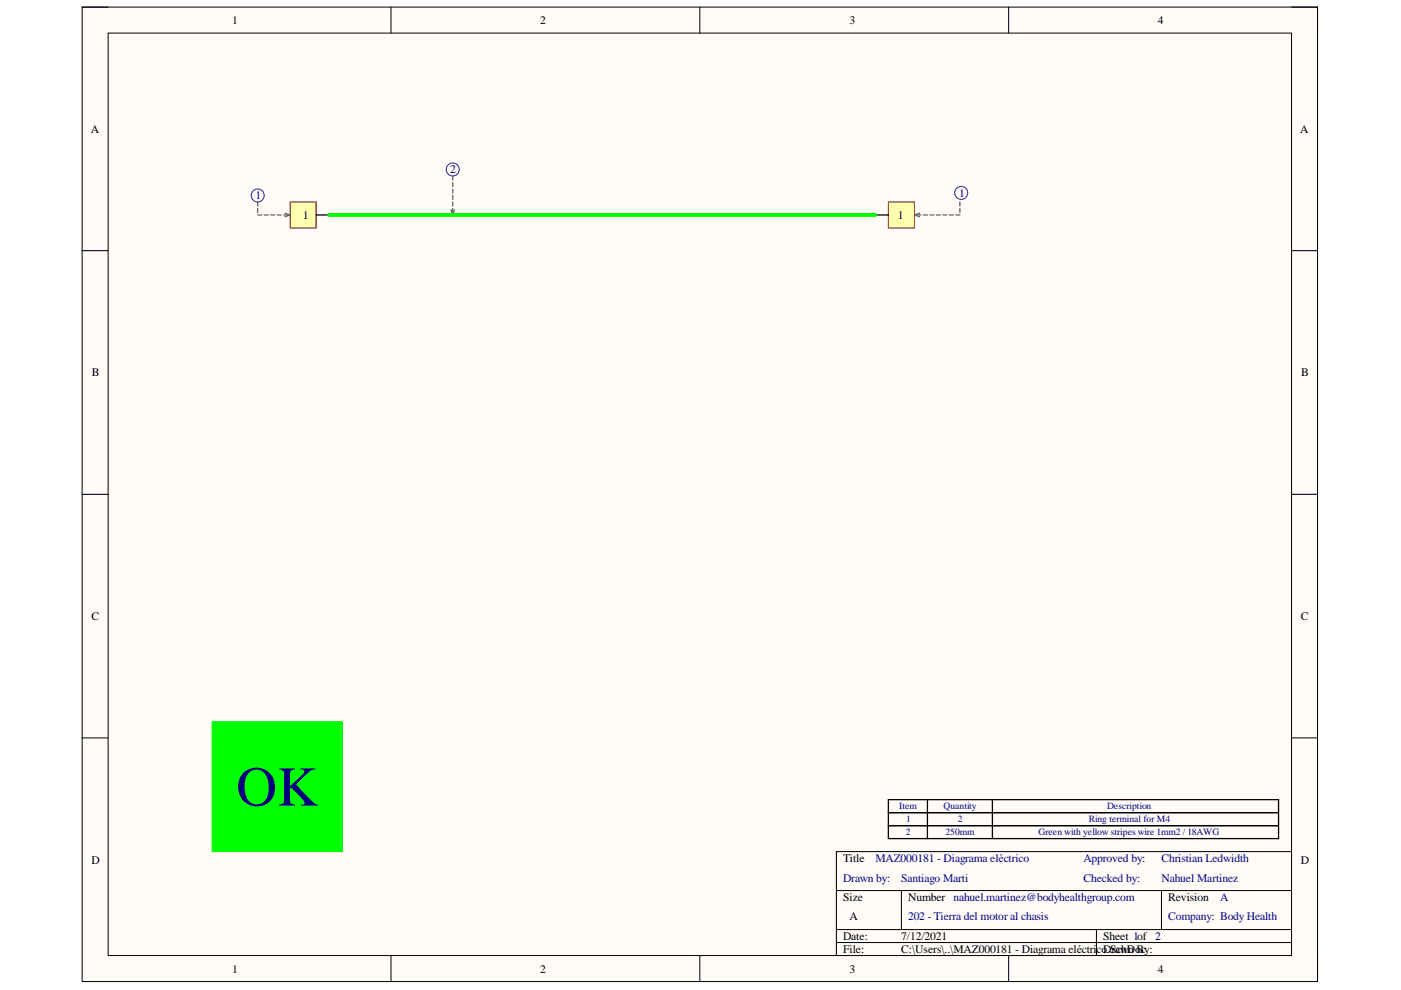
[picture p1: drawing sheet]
<svg xmlns="http://www.w3.org/2000/svg" width="297mm" height="210mm" viewBox="0 0 297 210" stroke-linecap="round" stroke-linejoin="round" font-family="sans-serif">
<path d="M17.4 1.5h261.9v206.6h-261.9z" fill-rule="evenodd" fill="#fffcf8"/>
<path d="M17.4 1.5h261.9v206.6h-261.9z" fill="none" stroke="#000" stroke-width=".21"/>
<path d="M22.9 7h250.9v195.6h-250.9z" fill-rule="evenodd" fill="#fffcf8"/>
<g fill="none" stroke="#000" stroke-width=".21">
<path d="M17.4 1.5h5.5M22.9 7h250.9v195.6h-250.9zM82.9 1.5v5.5M148.4 1.5v5.5M213.9 1.5v5.5M273.8 1.5h5.5v5.5M17.4 53.2h5.5M273.8 53.2h5.5M17.4 104.8h5.5M273.8 104.8h5.5M17.4 156.5h5.5M273.8 156.5h5.5"/>
<path d="M177.3 188.8h96.5M177.3 197.1h96.5M177.3 199.8h96.5M191.1 188.8v8.3M232.5 197.1v5.5M246.3 188.8v8.3M273.8 180.6h-96.5v22M82.9 202.6v5.5M148.4 202.6v5.5M213.9 202.6v5.5M279.3 202.6v5.5"/>
</g>
<path d="M188.4 169.5h82.7v5.6h-82.7zM188.4 172.3h82.7M196.6 169.5v5.6M210.4 169.5v5.6" fill="none" stroke="#000" stroke-width=".27"/>
<path d="M61.5 42.8h5.5v5.5h-5.5z" fill-rule="evenodd" fill="#ffffb0"/>
<path d="M61.5 42.8h5.5v5.5h-5.5z" fill="none" stroke="#800000" stroke-width=".21"/>
<path d="M67 45.6h2.8" fill="none" stroke="#000" stroke-width=".27"/>
<g fill="none" stroke="#00f" stroke-width=".21">
<circle cx="96" cy="35.9" r="1.38"/>
<circle cx="54.6" cy="41.4" r="1.38"/>
<circle cx="203.8" cy="40.9" r="1.38"/>
</g>
<path d="M60.1 45.6h.9M60.4 45.2l1.1 .4-1.1 .3" fill="none" stroke="#646464" stroke-width=".27"/>
<path d="M188.4 42.8h5.5v5.5h-5.5z" fill-rule="evenodd" fill="#ffffb0"/>
<path d="M188.4 42.8h5.5v5.5h-5.5z" fill="none" stroke="#800000" stroke-width=".21"/>
<path d="M185.6 45.6h2.8M188.4 175.1h82.7v2.7h-82.7zM196.6 175.1v2.7M210.4 175.1v2.7" fill="none" stroke="#000" stroke-width=".27"/>
<g fill="none" stroke="#646464" stroke-width=".27">
<path d="M96 37.3v.9M96 38.7v.9M95.6 44.5l.4 1.1 .4-1.1M96 40.1v.8M96 41.4v.9M96 42.8v.9M96 44.2v.9M194.4 45.6h.8M195 45.2l-1.1 .4 1.1 .3M195.8 45.6h.8M197.1 45.6h.9M198.5 45.6h.9"/>
<path d="M199.9 45.6h.9M201.3 45.6h.8M202.7 45.6h.8M203.5 42.8v.9M203.5 44.2v.9"/>
</g>
<path d="M45 153h27.6v27.6h-27.6z" fill-rule="evenodd" fill="#0f0"/>
<path d="M45 153h27.6v27.6h-27.6z" fill="none" stroke="#0f0" stroke-width=".21"/>
<path d="M69.8 45.6h115.8" fill="none" stroke="#0f0" stroke-width=".82"/>
<text font-size="11.9" fill="#000080" x="50.1" y="170.8">OK</text>
<text font-size="2.8" fill="#646464" x="52.9" y="44.6">COSoc6A</text>
<g font-size="2.5">
<text x="49.2" y="5.1">1</text>
<text x="114.5" y="5.1">2</text>
<text x="180.1" y="5.1">3</text>
<text x="245.5" y="5.1">4</text>
<text x="19.3" y="28.1">A</text>
<text x="275.7" y="28.1">A</text>
<text x="64.2" y="46.4">1</text>
<text x="190.3" y="46.4">1</text>
<text x="19.5" y="79.8">B</text>
<text x="275.9" y="79.8">B</text>
<text x="19.4" y="131.5">C</text>
<text x="275.8" y="131.5">C</text>
<text x="19.4" y="183.1">D</text>
<text x="178.7" y="182.8">Title</text>
<text x="275.8" y="183.1">D</text>
<text x="178.7" y="191">Size</text>
<text x="192.5" y="191">Number nahuel.martinez@bodyhealthgroup.com</text>
<text x="247.7" y="191">Revision</text>
<text x="180.1" y="195.2">A</text>
<text x="178.7" y="199.3">Date:</text>
<text x="178.7" y="202.1">File:</text>
<text x="191.1" y="199.3">7/12/2021</text>
<text x="191.1" y="202.1">C:\Users\..\MAZ000181 - Diagrama eléctricoDrawn By:</text>
<text x="233.9" y="199.3">Sheet 1of 2</text>
<text x="234.8" y="202.1">.SchDoc</text>
<text x="49.2" y="206.2">1</text>
<text x="114.5" y="206.2">2</text>
<text x="180.1" y="206.2">3</text>
<text x="245.5" y="206.2">4</text>
</g>
<g font-size="2.5" fill="#000080">
<text x="95.4" y="36.8">2</text>
<text x="203.4" y="41.8">1</text>
<text x="54.1" y="42.3">1</text>
<text x="185.6" y="182.8">MAZ000181 - Diagrama eléctrico</text>
<text x="229.8" y="182.8">Approved by:</text>
<text x="246.2" y="182.8">Christian Ledwidth</text>
<text x="178.7" y="187">Drawn by:</text>
<text x="191.1" y="187">Santiago Marti</text>
<text x="229.8" y="187">Checked by:</text>
<text x="246.2" y="187">Nahuel Martinez</text>
<text x="258.7" y="191">A</text>
<text x="192.5" y="195.2">202 - Tierra del motor al chasis</text>
<text x="247.7" y="195.2">Company: Body Health</text>
</g>
<g font-size="2" fill="#000080">
<text x="190.7" y="171.6">Item</text>
<text x="200.1" y="171.6">Quantity</text>
<text x="234.7" y="171.6">Description</text>
<text x="192" y="177.1">2</text>
<text x="192.1" y="174.4">1</text>
<text x="200.5" y="177.1">250mm</text>
<text x="203.1" y="174.4">2</text>
<text x="220.2" y="177.1">Green with yellow stripes wire 1mm2 / 18AWG</text>
<text x="230.8" y="174.4">Ring terminal for M4</text>
</g>
</svg>
